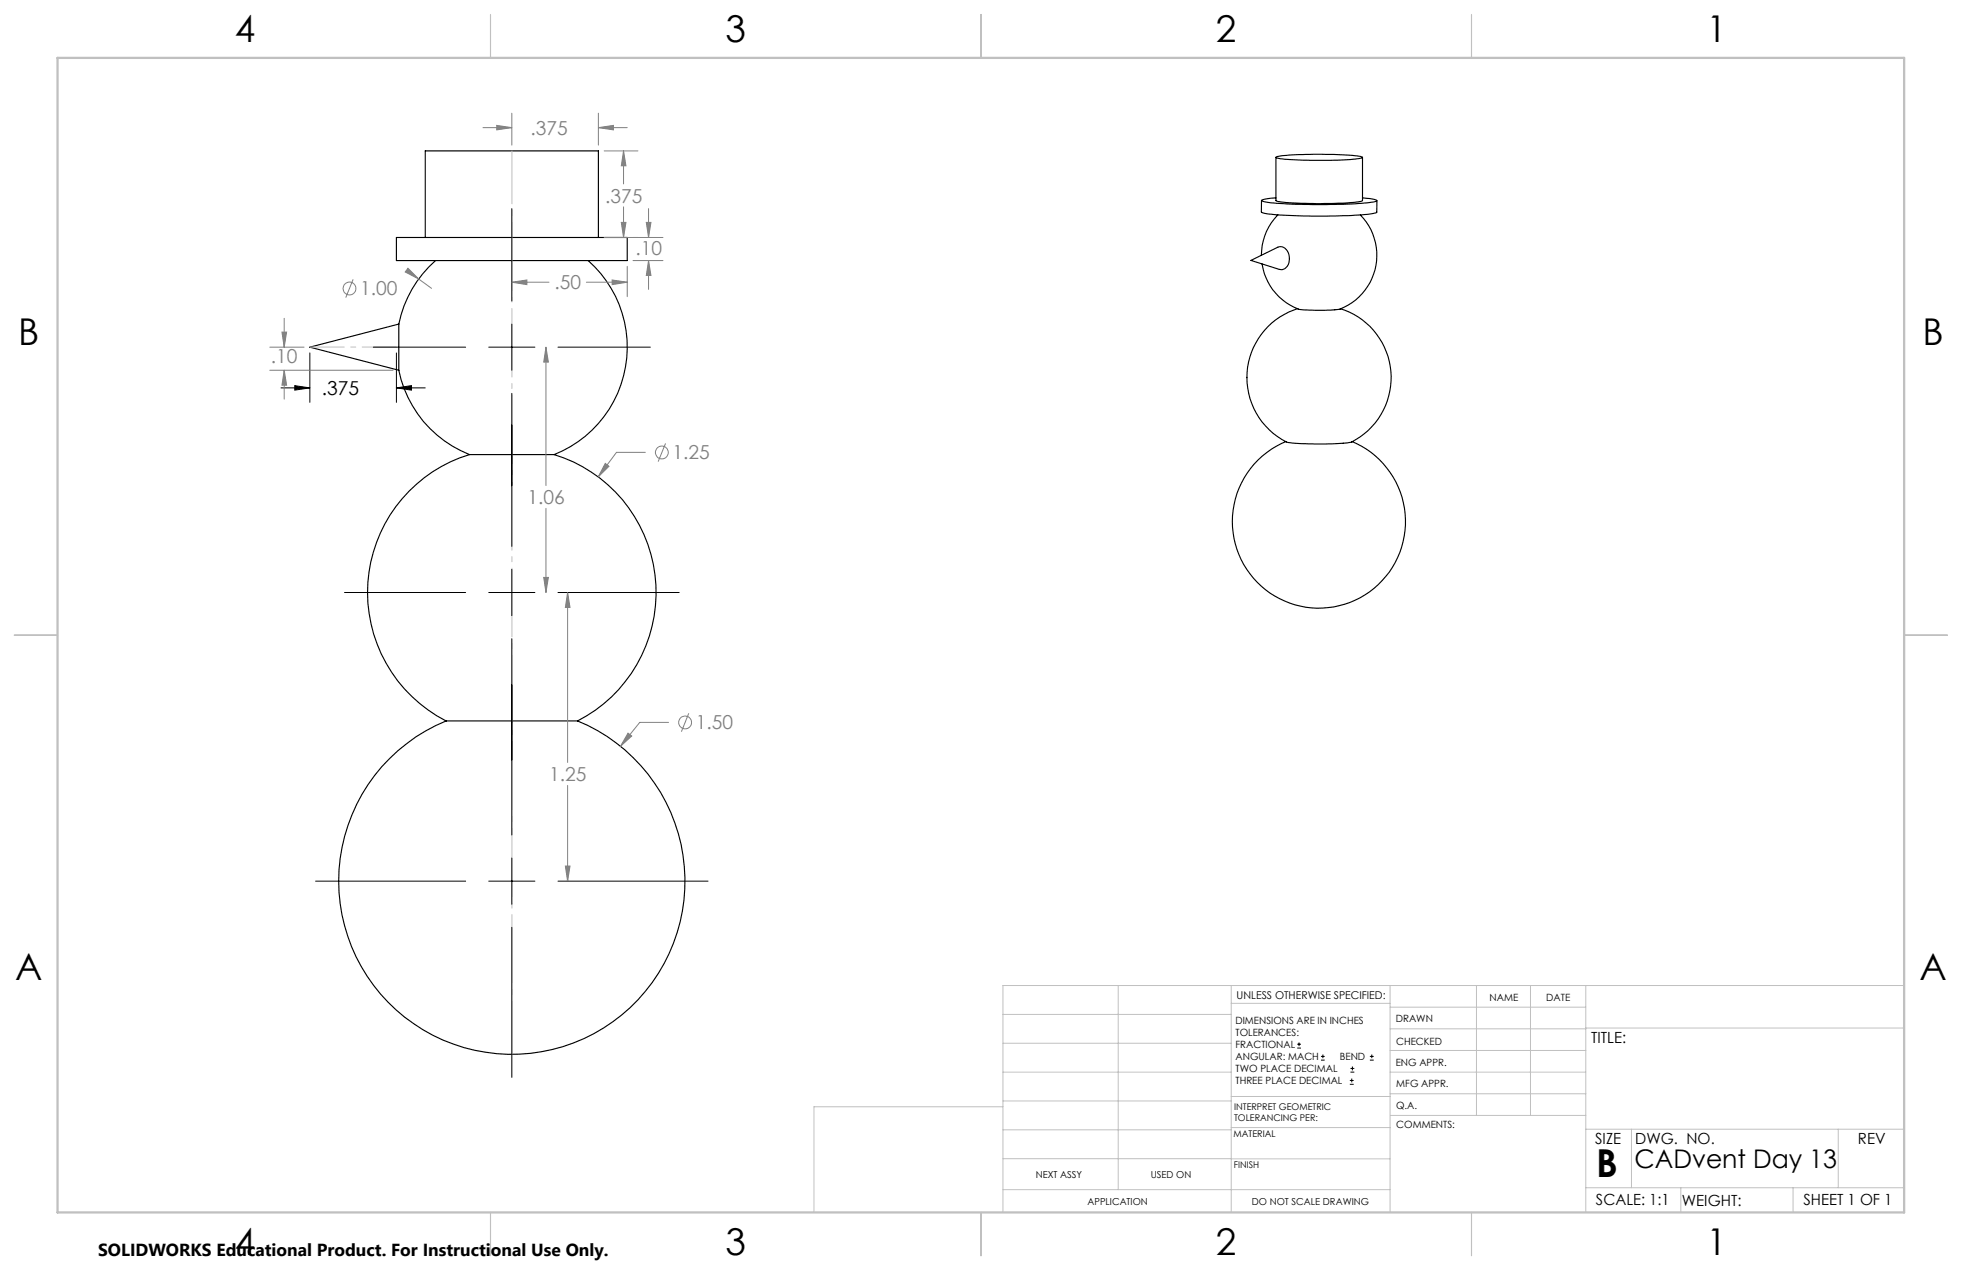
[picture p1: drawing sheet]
<svg xmlns="http://www.w3.org/2000/svg" width="432mm" height="279mm" viewBox="0 0 432 279" stroke-linecap="round" stroke-linejoin="round" font-family="sans-serif">
<g fill="none" stroke="#000" stroke-width=".25">
<path d="M280.8 34.6v9.5a7.2 7.2 0 0 0 3.4 .5 80.5 80.5 0 0 0 15.5-.4l.2-.1v-9.5M280.8 34.6l.2-.1a81.9 81.9 0 0 1 16.6-.3 3.7 3.7 0 0 1 2.3 .4l-.1 .1a79.8 79.8 0 0 1-17.6 .3zM87.2 52.2h50.8v5.1h-50.8zM93.6 52.2v-19h38.1v19M95.8 57.3a25.2 25.2 0 0 0-8 14M129.4 57.3a25.4 25.4 0 0 1-7.4 42.7M275.3 57.3l5.9-2.9a1.99 1.99 0 0 1 2.5 2 2.13 2.13 0 0 1-2.1 2.9zM277.6 44.1v2.5a4.4 4.4 0 0 0 2.8 .6 123.8 123.8 0 0 0 21.9-.2l.7-.3v-2.6M280.8 43.5l-1.1 .1a3.4 3.4 0 0 0-2.1 .5 33.1 33.1 0 0 0 9.3 .9h1a79.6 79.6 0 0 0 14.9-.7l.2-.1a3.1 3.1 0 0 0-2.2-.6l-.9-.1M281.2 47.3a12.6 12.6 0 0 0-3.6 8.9M299.4 47.3a12.6 12.6 0 0 1-5 20.8l-.6 .1a39.3 39.3 0 0 1-8.1-.2 12.6 12.6 0 0 1-8-9.9M87.8 71.3v10.2"/>
<path d="M87.8 71.3l-19.6 5.1 19.6 5.1M285.5 67.9a15.8 15.8 0 0 0-11 14.1 15.8 15.8 0 0 0 9.1 15.4 63.9 63.9 0 0 0 13.9-.1 15.9 15.9 0 0 0 8.6-15.5 15.9 15.9 0 0 0-11-13.9M87.8 81.5a25.2 25.2 0 0 0 15.5 18.5M283 97.2a19.1 19.1 0 0 0-7.8 29.2 19.1 19.1 0 0 0 30.2 0 19.1 19.1 0 0 0-7.8-29.2M103.3 100a31.7 31.7 0 0 0-22.3 27.6 31.7 31.7 0 0 0 17.2 31M103.3 100h18.7M122 100a31.7 31.7 0 0 1 22.3 27.6 31.7 31.7 0 0 1-17.2 31M98.2 158.6a38.1 38.1 0 0 0-15.8 58.4 38.1 38.1 0 0 0 60.5 0 38.1 38.1 0 0 0-15.8-58.4M98.2 158.6h28.9"/>
</g>
<g fill="none" stroke="#808080" stroke-width=".22">
<path d="M106.3 28.1h6.3M109.3 27.6l3.3 .5-3.3 .5zM112.6 24.9v7M131.7 28.1l3.3-.5v1zM131.7 24.9v7M131.7 28.1h6.3M133 33.2h7.4M137.2 33.2l.6 3.3h-1.1zM137.2 33.2v7.3M89.8 59l2.3 2.4-2.9-1.6zM133 52.2h12.9M136.7 48.9h1.1l-.6 3.3z"/>
<path d="M137.2 45.5v6.7M138 58.6v6.7M139.3 57.3h6.6M142.2 48.9h1.1l-.6 3.3zM142.7 57.3l.6 3.3h-1.1zM142.7 45.9v6.3M142.7 57.3v6.4M59.4 76.4h7.5M62.1 73.1h1l-.6 3.3zM62.5 70v6.4M77.7 61.5l-1.6 4M92.1 61.4l2.9 2"/>
<path d="M112.6 62.1l3.4-.5v1zM112.6 62.1h8.2M120.2 76.4l.5 3.3h-1zM120.2 76.4v30.4M129 62.1h9M134.7 61.6l3.3 .5-3.3 .5zM59.4 81.5h27.1M62.5 81.5l.6 3.2h-1zM62.5 81.5v6.3M142 99.5h-6.3l-4 5.4M146.5 97.5l-1.6 4.1M120.2 111.8v18.6"/>
<path d="M133.2 102l.8 .6-2.3 2.3zM119.7 127h1l-.5 3.4zM124.9 130.4l.5 3.2h-1zM124.9 130.4v37.3M147.1 158.9h-6.3l-4.2 5.3M151.6 156.9l-1.6 4.1M124.9 172.8v21.1M138.2 161.3l.8 .6-2.4 2.3zM124.4 190.5h1l-.5 3.4z"/>
<circle cx="76.9" cy="63.5" r="1.4"/>
<circle cx="145.7" cy="99.5" r="1.42"/>
<circle cx="150.8" cy="158.9" r="1.41"/>
</g>
<g fill="none" stroke="#000" stroke-width=".22">
<path d="M112.6 45.9v20.3M68.2 77.6v10.9M82.2 76.4h20.3M87.2 77.6v10.9M107.6 76.4h10.1M112.6 71.3v10.2M122.8 76.4h20.3M61.8 85.3h6.4M64.9 84.8l3.3 .5-3.3 .5zM87.2 85.3l3.4-.5v1zM87.2 85.3h6.4M112.6 86.5v33.7"/>
<path d="M75.8 130.4h26.7M107.6 130.4h10.1M112.6 125.3v10.1M122.8 130.4h26.7M112.6 140.5v43.2M69.5 193.9h33M107.6 193.9h10.1M112.6 188.8v10.1M122.8 193.9h33M112.6 204v33M285.5 230.6h.8M285.5 229.7h.8"/>
<path d="M285.9 229.3v.9M290.7 233.2h.8M290.7 232.4h.8M291.1 232v.8M297.1 238.5h.8M297.1 237.7h.8M297.2 235.9h.9M297.2 235.1h.9M297.5 237.3v.8M297.6 234.6v.9M301.5 233.2h.8M301.5 232.4h.8"/>
<path d="M301.9 232v.8"/>
</g>
<path d="M112.7 33.2v198.7" fill="none" stroke="#c0c0c0" stroke-width=".22" stroke-dasharray="15.2 1.3 1.3 1.3" stroke-dashoffset="3.5" stroke-linecap="butt"/>
<path d="M68.2 76.4h19.1" fill="none" stroke="#c0c0c0" stroke-width=".22" stroke-dasharray="15.2 1.3 1.3 1.3" stroke-dashoffset="7.6" stroke-linecap="butt"/>
<g fill="none" stroke="#c0c0c0" stroke-width=".22">
<path d="M246.1 216.8v44.9M271 216.8v49.9M305.9 216.8v49.9M324.9 216.8v28.6M336.8 216.8v28.6M349 216.8v49.9M419.1 216.8h-198.4v49.9M220.7 235.9h50.3M220.7 229.5h50.3M220.7 223.2h50.3M271 220.7h34.9M305.9 231.1h43.1"/>
<path d="M305.9 226.3h43.1M305.9 221.6h43.1M305.9 235.9h43.1M349 226.2h70.1M220.7 248.6h50.3M220.7 242.2h50.3M220.7 254.9h50.3M220.7 243.5h-41.6v23.2M271 255h34.9M271 248.1h35M271 241.2h35M305.9 240.6h43.1"/>
<path d="M306 245.4h43M349 248.4h70.1M359.1 248.4v12.9M404.6 248.4v12.9M220.7 261.7h85.2M349 261.3h70.1M369.9 261.3v5.4M394.6 261.3v5.4"/>
</g>
<path d="M108 3.2v9.5M215.9 3.2v9.5M323.8 3.2v9.5M3.1 139.7h9.6M419.1 139.7h9.5M108 266.7v9.6M215.9 266.7v9.6M323.8 266.7v9.6" fill="none" stroke="#c0c0c0" stroke-width=".25"/>
<path d="M12.7 12.7h406.4v254h-406.4z" fill="none" stroke="#c0c0c0" stroke-width=".5"/>
<path d="M89.8 59l-.6 .8 2.9 1.6zM133.2 102l-1.5 2.9 2.3-2.3zM138.2 161.3l-1.6 2.9 2.4-2.3zM142.7 57.3l.6 3.3h-1.1zM142.2 48.9h1.1l-.6 3.3zM136.7 48.9h1.1l-.6 3.3zM137.2 33.2l.6 3.3h-1.1zM124.9 130.4l.5 3.2h-1zM124.4 190.5h1l-.5 3.4zM119.7 127h1l-.5 3.4zM120.2 76.4l.5 3.3h-1z" fill="#808080"/>
<path d="M64.9 84.8l3.3 .5-3.3 .5zM87.2 85.3l3.4-.5v1z" fill="#000"/>
<path d="M109.3 27.6l3.3 .5-3.3 .5zM131.7 28.1l3.3-.5v1zM62.5 81.5l.6 3.2h-1zM62.1 73.1h1l-.6 3.3zM134.7 61.6l3.3 .5-3.3 .5zM112.6 62.1l3.4-.5v1z" fill="#808080"/>
<text font-size="8.5" x="351.3" y="259">B</text>
<g font-size="8.1">
<text x="51.7" y="9.3">4</text>
<text x="159.7" y="9.3">3</text>
<text x="267.6" y="9.3">2</text>
<text x="375.6" y="9.3">1</text>
<text x="4" y="76">B</text>
<text x="423.1" y="76">B</text>
<text x="3.3" y="215.7">A</text>
<text x="422.4" y="215.7">A</text>
<text x="51.7" y="276">4</text>
<text x="159.7" y="276">3</text>
<text x="267.6" y="276">2</text>
<text x="375.6" y="276">1</text>
</g>
<text font-size="5.6" x="359.7" y="257">CADvent Day 13</text>
<g font-size="4.2" fill="#808080">
<text x="116.8" y="29.7">.375</text>
<text x="133.2" y="44.6">.375</text>
<text x="139.8" y="56.1">.10</text>
<text x="79.3" y="65">1.00</text>
<text x="122" y="63.7">.50</text>
<text x="59.6" y="79.8">.10</text>
<text x="148" y="101.1">1.25</text>
<text x="116.1" y="110.9">1.06</text>
<text x="153.1" y="160.5">1.50</text>
<text x="120.8" y="171.9">1.25</text>
</g>
<text font-size="4.2" x="70.9" y="86.9">.375</text>
<text font-size="3.8" x="21.6" y="276.3">SOLIDWORKS Educational Product. For Instructional Use Only.</text>
<g font-size="3.4">
<text x="350.2" y="229.5">TITLE:</text>
<text x="351.1" y="251.6">SIZE</text>
<text x="359.9" y="251.6">DWG. NO.</text>
<text x="408.9" y="251.7">REV</text>
<text x="351.2" y="265.2">SCALE: 1:1</text>
<text x="370.1" y="265.3">WEIGHT:</text>
<text x="396.9" y="265.2">SHEET 1 OF 1</text>
</g>
<text font-size="2.4" x="272.2" y="219.7">UNLESS OTHERWISE SPECIFIED:</text>
<g font-size="2.2">
<text x="327.8" y="220.1">NAME</text>
<text x="340.3" y="220.2">DATE</text>
<text x="271.9" y="225.3">DIMENSIONS ARE IN INCHES</text>
<text x="271.9" y="227.9">TOLERANCES:</text>
<text x="307.2" y="224.9">DRAWN</text>
<text x="271.9" y="230.6">FRACTIONAL</text>
<text x="271.9" y="233.2">ANGULAR: MACH</text>
<text x="294.9" y="233.2">BEND</text>
<text x="307.3" y="229.8">CHECKED</text>
<text x="271.9" y="235.9">TWO PLACE DECIMAL</text>
<text x="271.9" y="238.5">THREE PLACE DECIMAL</text>
<text x="307.2" y="234.5">ENG APPR.</text>
<text x="307.3" y="239.2">MFG APPR.</text>
<text x="307.3" y="243.9">Q.A.</text>
<text x="307.3" y="248.1">COMMENTS:</text>
</g>
<g font-size="2.1">
<text x="227.9" y="259.2">NEXT ASSY</text>
<text x="253.3" y="259.2">USED ON</text>
<text x="239.3" y="265">APPLICATION</text>
<text x="275.5" y="265.1">DO NOT SCALE DRAWING</text>
</g>
<g font-size="2">
<text x="271.6" y="244.1">INTERPRET GEOMETRIC</text>
<text x="271.5" y="250.2">MATERIAL</text>
<text x="271.6" y="246.6">TOLERANCING PER:</text>
<text x="271.5" y="257">FINISH</text>
</g>
</svg>
